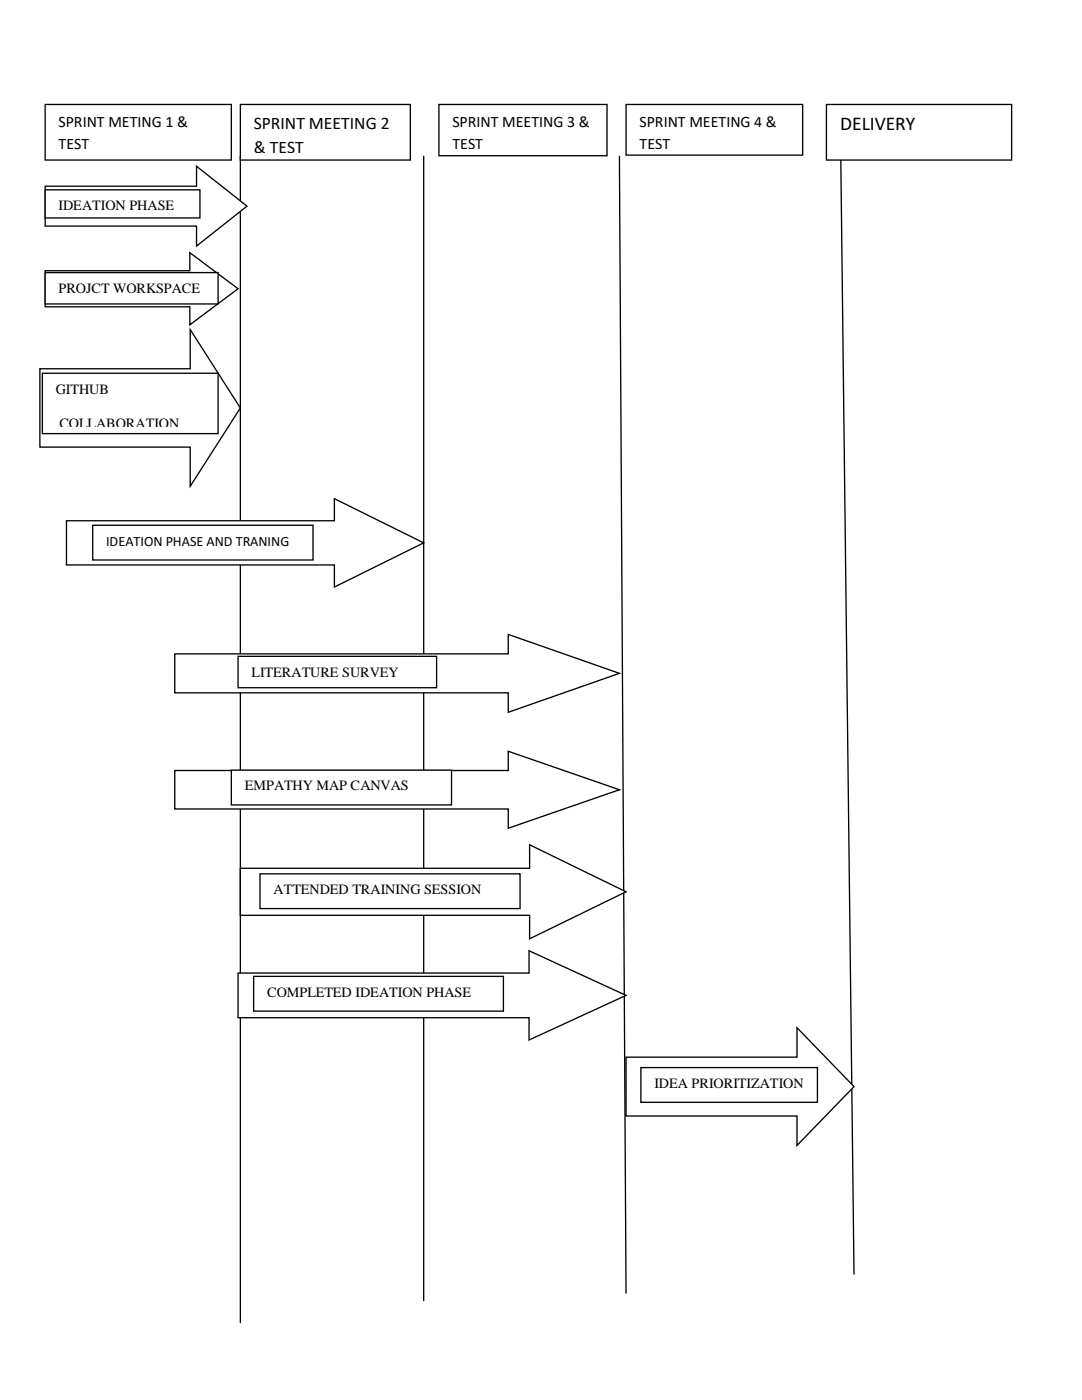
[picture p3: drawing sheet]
<svg xmlns="http://www.w3.org/2000/svg" width="216mm" height="279mm" viewBox="0 0 216 279" stroke-linecap="round" stroke-linejoin="round" font-family="sans-serif">
<path d="M48 31.1v233M84.5 31.1v228.6M123.6 31.1l1.3 227.1M167.8 31.1l2.6 223.3" fill="none" stroke="#000" stroke-width=".26"/>
<path d="M9 37.2h30.2v-4l10.1 7.9-10.1 8v-4h-30.2z" fill-rule="evenodd" fill="#fff"/>
<path d="M9 37.2h30.2v-4l10.1 7.9-10.1 8v-4h-30.2z" fill="none" stroke="#000" stroke-width=".26"/>
<path d="M9 54h28.9v-3.6l9.6 7.2-9.6 7.2v-3.6h-28.9z" fill-rule="evenodd" fill="#fff"/>
<path d="M9 54h28.9v-3.6l9.6 7.2-9.6 7.2v-3.6h-28.9z" fill="none" stroke="#000" stroke-width=".26"/>
<path d="M13.3 103.9h53.4v-4.4l17.8 8.8-17.8 8.9v-4.5h-53.4z" fill-rule="evenodd" fill="#fff"/>
<path d="M13.3 103.9h53.4v-4.4l17.8 8.8-17.8 8.9v-4.5h-53.4z" fill="none" stroke="#000" stroke-width=".26"/>
<path d="M34.9 130.5h66.5v-3.9l22.2 7.8-22.2 7.8v-3.9h-66.5z" fill-rule="evenodd" fill="#fff"/>
<path d="M34.9 130.5h66.5v-3.9l22.2 7.8-22.2 7.8v-3.9h-66.5z" fill="none" stroke="#000" stroke-width=".26"/>
<path d="M34.9 153.8h66.5v-3.9l22.2 7.7-22.2 7.7v-3.8h-66.5z" fill-rule="evenodd" fill="#fff"/>
<path d="M34.9 153.8h66.5v-3.9l22.2 7.7-22.2 7.7v-3.8h-66.5z" fill="none" stroke="#000" stroke-width=".26"/>
<path d="M9 20.8h37.2v11.1h-37.2z" fill-rule="evenodd" fill="#fff"/>
<path d="M9 20.8h37.2v11.1h-37.2z" fill="none" stroke="#000" stroke-width=".26"/>
<path d="M48 20.8h33.9v11.1h-33.9z" fill-rule="evenodd" fill="#fff"/>
<path d="M48 20.8h33.9v11.1h-33.9z" fill="none" stroke="#000" stroke-width=".26"/>
<path d="M87.6 20.8h33.5v10.3h-33.5z" fill-rule="evenodd" fill="#fff"/>
<path d="M87.6 20.8h33.5v10.3h-33.5z" fill="none" stroke="#000" stroke-width=".26"/>
<path d="M124.9 20.8h35.3v10.2h-35.3z" fill-rule="evenodd" fill="#fff"/>
<path d="M124.9 20.8h35.3v10.2h-35.3z" fill="none" stroke="#000" stroke-width=".26"/>
<path d="M164.9 20.8h37v11.1h-37z" fill-rule="evenodd" fill="#fff"/>
<path d="M164.9 20.8h37v11.1h-37z" fill="none" stroke="#000" stroke-width=".26"/>
<path d="M9 37.9h30.9v5.6h-30.9z" fill-rule="evenodd" fill="#fff"/>
<path d="M9 37.9h30.9v5.6h-30.9z" fill="none" stroke="#000" stroke-width=".26"/>
<path d="M9 54.4h34.5v6.3h-34.5z" fill-rule="evenodd" fill="#fff"/>
<path d="M9 54.4h34.5v6.3h-34.5z" fill="none" stroke="#000" stroke-width=".26"/>
<path d="M8 73.6h30v-7.8l10 15.6-10 15.6v-7.8h-30z" fill-rule="evenodd" fill="#fff"/>
<path d="M8 73.6h30v-7.8l10 15.6-10 15.6v-7.8h-30z" fill="none" stroke="#000" stroke-width=".26"/>
<path d="M8.4 74.5h35.1v12h-35.1z" fill-rule="evenodd" fill="#fff"/>
<path d="M8.4 74.5h35.1v12h-35.1z" fill="none" stroke="#000" stroke-width=".26"/>
<path d="M18.5 104.8h44v7h-44z" fill-rule="evenodd" fill="#fff"/>
<path d="M18.5 104.8h44v7h-44z" fill="none" stroke="#000" stroke-width=".26"/>
<path d="M47.5 131h39.6v6.2h-39.6z" fill-rule="evenodd" fill="#fff"/>
<path d="M47.5 131h39.6v6.2h-39.6z" fill="none" stroke="#000" stroke-width=".26"/>
<path d="M46.2 153.7h43.9v6.9h-43.9z" fill-rule="evenodd" fill="#fff"/>
<path d="M46.2 153.7h43.9v6.9h-43.9z" fill="none" stroke="#000" stroke-width=".26"/>
<path d="M48 173.3h57.7v-4.7l19.2 9.4-19.2 9.4v-4.7h-57.7z" fill-rule="evenodd" fill="#fff"/>
<path d="M48 173.3h57.7v-4.7l19.2 9.4-19.2 9.4v-4.7h-57.7z" fill="none" stroke="#000" stroke-width=".26"/>
<path d="M47.5 194.2h58.1v-4.5l19.3 8.9-19.3 9v-4.5h-58.1z" fill-rule="evenodd" fill="#fff"/>
<path d="M47.5 194.2h58.1v-4.5l19.3 8.9-19.3 9v-4.5h-58.1z" fill="none" stroke="#000" stroke-width=".26"/>
<path d="M51.9 174.4h51.9v6.9h-51.9z" fill-rule="evenodd" fill="#fff"/>
<path d="M51.9 174.4h51.9v6.9h-51.9z" fill="none" stroke="#000" stroke-width=".26"/>
<path d="M50.6 194.9h49.9v6.9h-49.9z" fill-rule="evenodd" fill="#fff"/>
<path d="M50.6 194.9h49.9v6.9h-49.9z" fill="none" stroke="#000" stroke-width=".26"/>
<path d="M124.9 211h34.1v-5.9l11.4 11.8-11.4 11.7v-5.9h-34.1z" fill-rule="evenodd" fill="#fff"/>
<path d="M124.9 211h34.1v-5.9l11.4 11.8-11.4 11.7v-5.9h-34.1z" fill="none" stroke="#000" stroke-width=".26"/>
<path d="M127.9 213.1h35.2v6.9h-35.2z" fill-rule="evenodd" fill="#fff"/>
<path d="M127.9 213.1h35.2v6.9h-35.2z" fill="none" stroke="#000" stroke-width=".26"/>
<text font-size="3.9" x="167.6" y="26">DELIVERY</text>
<g font-size="3.5">
<text x="50.6" y="25.7">SPRINT MEETING 2</text>
<text x="50.6" y="30.6">&amp; TEST</text>
</g>
<g font-size="3.2">
<text x="11.7" y="25.3">SPRINT METING 1 &amp;</text>
<text x="11.7" y="29.8">TEST</text>
<text x="90.3" y="25.3">SPRINT MEETING 3 &amp;</text>
<text x="90.3" y="29.8">TEST</text>
<text x="127.6" y="25.3">SPRINT MEETING 4 &amp;</text>
<text x="127.6" y="29.8">TEST</text>
</g>
<g font-size="2.8">
<text x="11.7" y="41.9">IDEATION PHASE</text>
<text x="11.7" y="58.4">PROJCT WORKSPACE</text>
<text x="11.1" y="78.6">GITHUB</text>
<text x="11.9" y="85.4">COLLABORATION</text>
<text x="21.2" y="108.9">IDEATION PHASE AND TRANING</text>
<text x="50.2" y="135.1">LITERATURE SURVEY</text>
<text x="48.9" y="157.8">EMPATHY MAP CANVAS</text>
<text x="54.6" y="178.5">ATTENDED TRAINING SESSION</text>
<text x="53.3" y="198.9">COMPLETED IDEATION PHASE</text>
<text x="130.6" y="217.1">IDEA PRIORITIZATION</text>
</g>
</svg>
